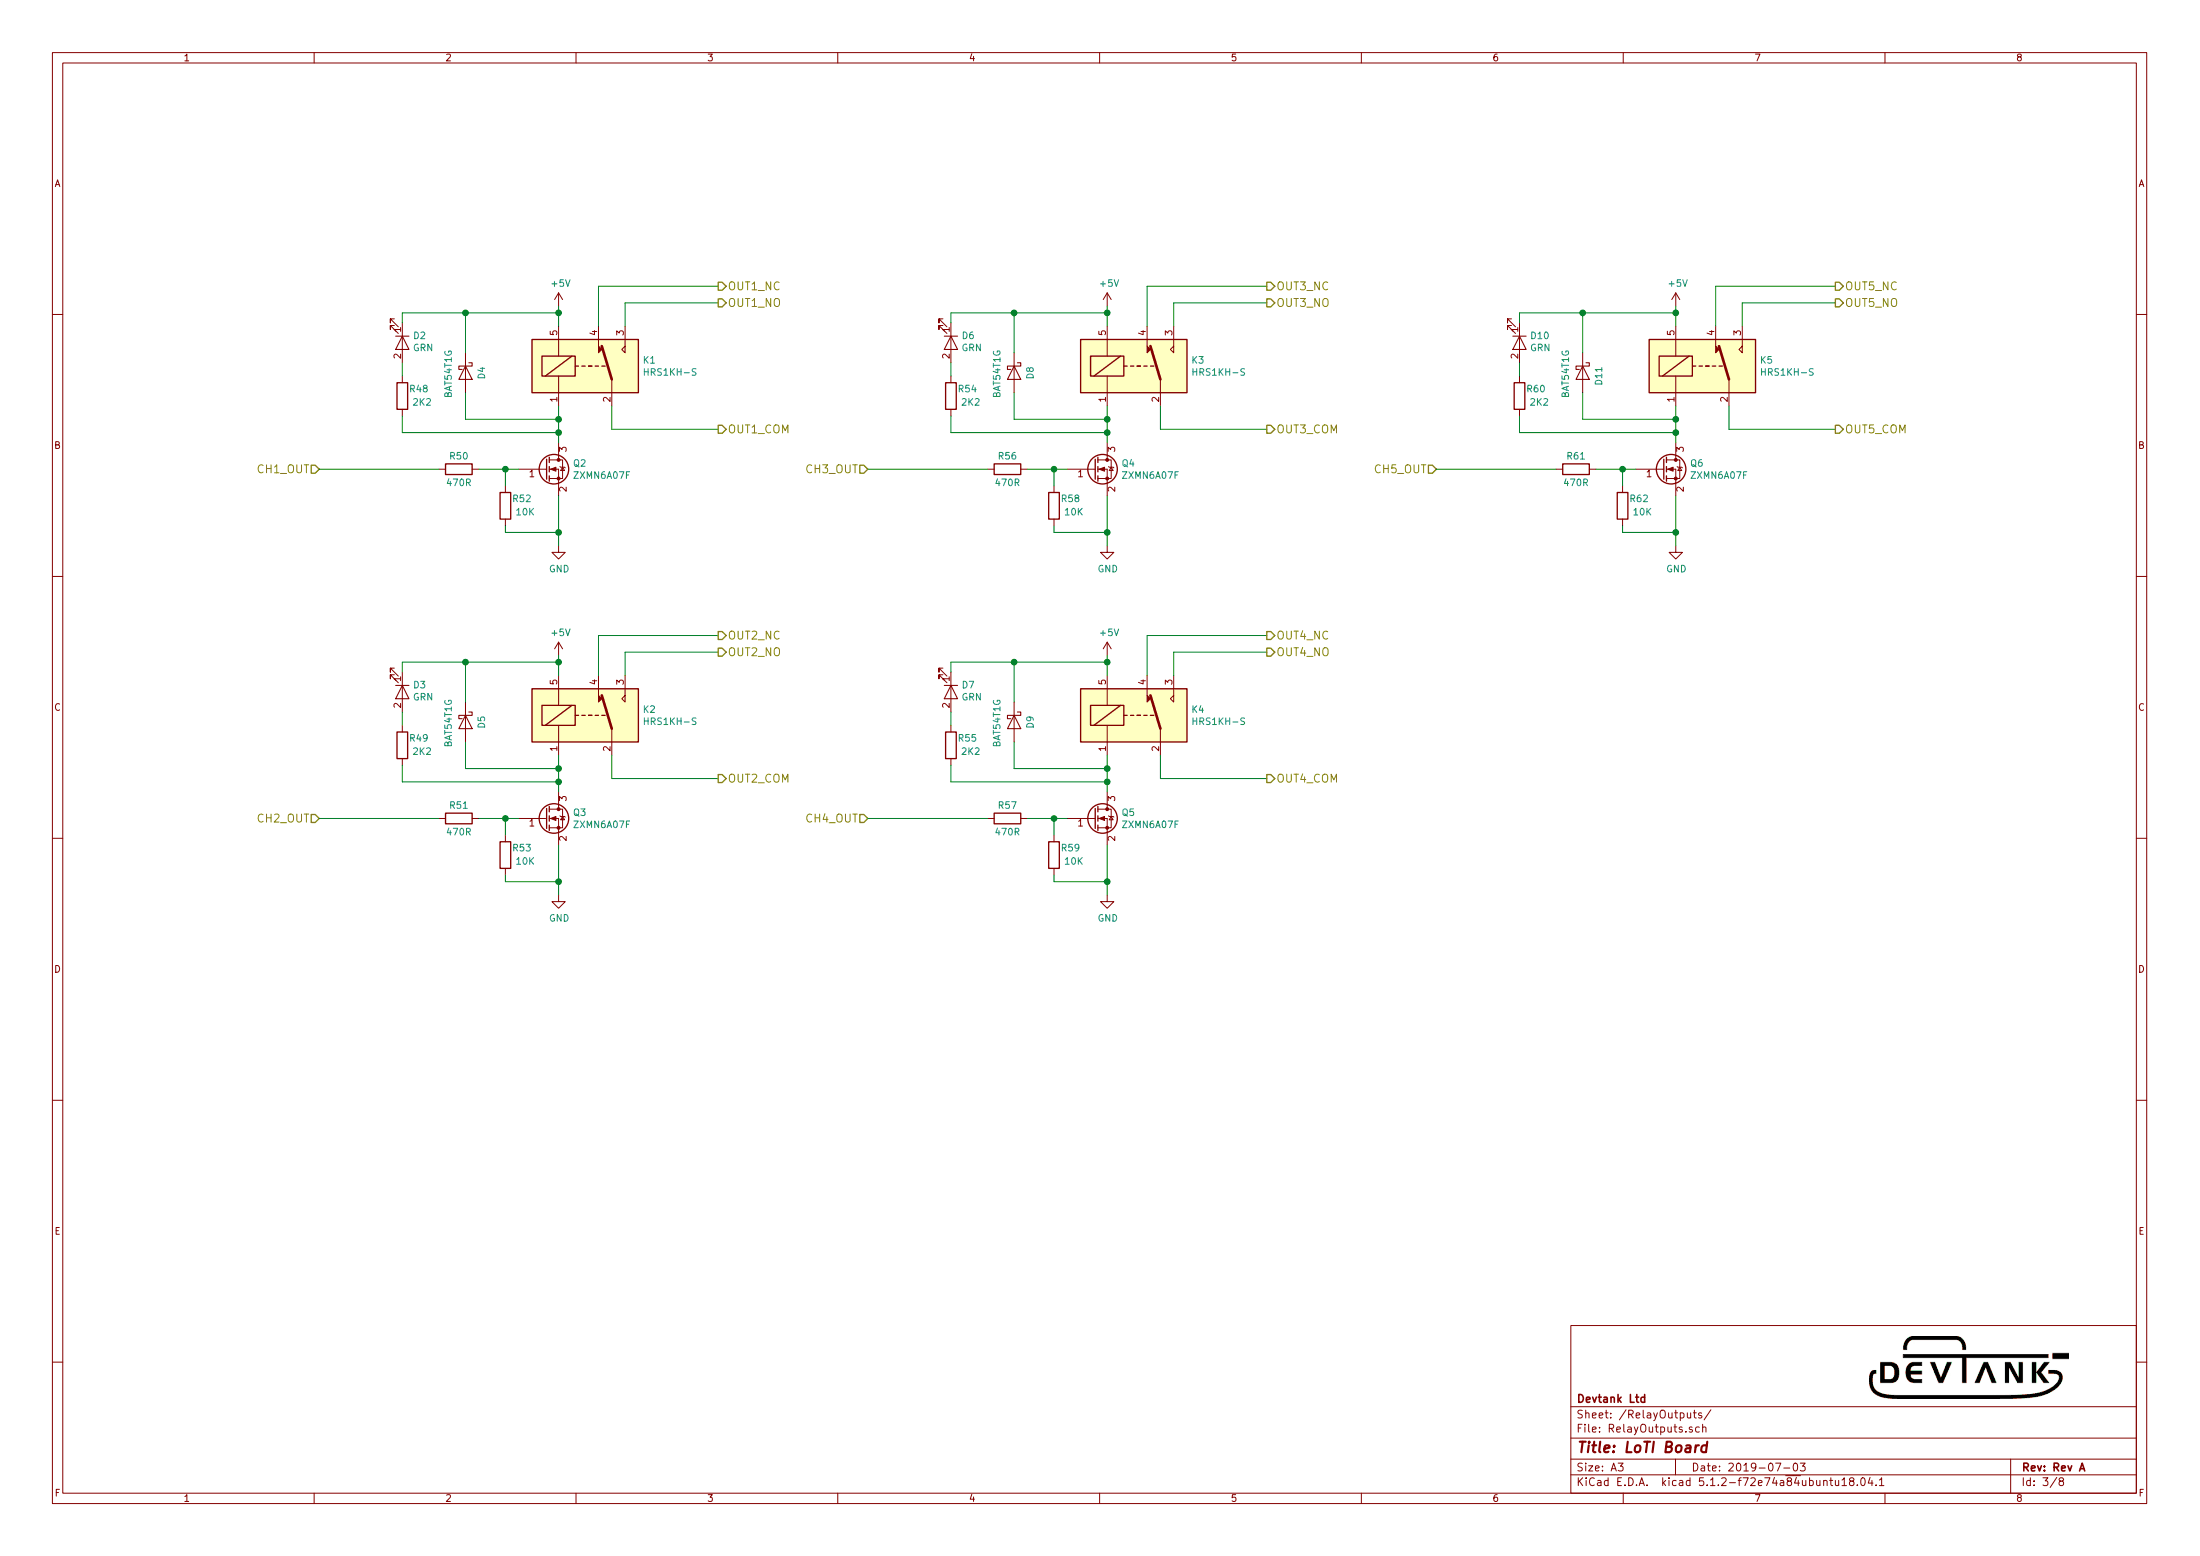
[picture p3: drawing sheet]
EESchema Schematic File Version 4
LIBS:LoTI_Board-cache
EELAYER 29 0
EELAYER END
$Descr A3 16535 11693
encoding utf-8
Sheet 3 8
Title "LoTI Board"
Date "2019-07-03"
Rev "Rev A"
Comp "Devtank Ltd"
Comment1 ""
Comment2 ""
Comment3 ""
Comment4 ""
$EndDescr
$Comp
L LoTI_Board-rescue:G5Q-1-Relay K?
U 1 1
P 4200 2950
AR Path="/5BE5E5DE" Ref="K?"  Part="1" 
AR Path="/5BE4E2B2/5BE5E5DE" Ref="K?"  Part="1" 
AR Path="/5C60B9FB/5BE5E5DE" Ref="K1"  Part="1" 
AR Path="/5E0E007A/5BE5E5DE" Ref="K?"  Part="1" 
F 0 "K1" H 4830 3196 50  0000 L CNN
F 1 "HRS1KH-S" H 4830 3105 50  0000 L CNN
F 2 "Devtank_PCB_Lib:Relay_SPDT_HRS1KH-S" H 4850 3100 50  0001 L CNN
F 3 "" H 4850 2800 50  0001 L CNN
F 4 "141-002" H 0   0   50  0001 C CNN "Devtank"
	1    4200 2950
	1    0    0    -1  
$EndComp
$Comp
L LoTI_Board-rescue:D_Schottky-device D?
U 1 1
P 3500 2800
AR Path="/5BE5E5E5" Ref="D?"  Part="1" 
AR Path="/5BE4E2B2/5BE5E5E5" Ref="D?"  Part="1" 
AR Path="/5C60B9FB/5BE5E5E5" Ref="D4"  Part="1" 
AR Path="/5E0E007A/5BE5E5E5" Ref="D?"  Part="1" 
F 0 "D4" H 3450 2925 50  0000 L CNN
F 1 "BAT54T1G" H 3325 2675 50  0000 L CNN
F 2 "Diode_SMD:D_SOD-123" H 3500 2800 50  0001 C CNN
F 3 "" H 3500 2800 50  0001 C CNN
F 4 "133-007" H 0   0   50  0001 C CNN "Devtank"
	1    3500 2800
	0    1    1    0   
$EndComp
$Comp
L LoTI_Board-rescue:Q_NMOS_GSD-device Q?
U 1 1
P 4100 3525
AR Path="/5BE5E5EC" Ref="Q?"  Part="1" 
AR Path="/5BE4E2B2/5BE5E5EC" Ref="Q?"  Part="1" 
AR Path="/5C60B9FB/5BE5E5EC" Ref="Q2"  Part="1" 
AR Path="/5E0E007A/5BE5E5EC" Ref="Q?"  Part="1" 
F 0 "Q2" H 4306 3571 50  0000 L CNN
F 1 "ZXMN6A07F" H 4306 3480 50  0000 L CNN
F 2 "Package_TO_SOT_SMD:SOT-23" H 4300 3625 50  0001 C CNN
F 3 "" H 4100 3525 50  0001 C CNN
F 4 "170-002" H 0   0   50  0001 C CNN "Devtank"
	1    4100 3525
	1    0    0    -1  
$EndComp
$Comp
L LoTI_Board-rescue:R-device R?
U 1 1
P 3450 3525
AR Path="/5BE5E5F3" Ref="R?"  Part="1" 
AR Path="/5BE4E2B2/5BE5E5F3" Ref="R?"  Part="1" 
AR Path="/5C60B9FB/5BE5E5F3" Ref="R50"  Part="1" 
AR Path="/5E0E007A/5BE5E5F3" Ref="R?"  Part="1" 
F 0 "R50" V 3350 3525 50  0000 C CNN
F 1 "470R" V 3550 3525 50  0000 C CNN
F 2 "Resistor_SMD:R_0603_1608Metric" V 3380 3525 50  0001 C CNN
F 3 "" H 3450 3525 50  0001 C CNN
F 4 "101-001" H 0   0   50  0001 C CNN "Devtank"
	1    3450 3525
	0    1    1    0   
$EndComp
$Comp
L LoTI_Board-rescue:R-device R?
U 1 1
P 3800 3800
AR Path="/5BE5E5FA" Ref="R?"  Part="1" 
AR Path="/5BE4E2B2/5BE5E5FA" Ref="R?"  Part="1" 
AR Path="/5C60B9FB/5BE5E5FA" Ref="R52"  Part="1" 
AR Path="/5E0E007A/5BE5E5FA" Ref="R?"  Part="1" 
F 0 "R52" H 3675 3750 50  0000 C CNN
F 1 "10K" H 3650 3850 50  0000 C CNN
F 2 "Resistor_SMD:R_0603_1608Metric" V 3730 3800 50  0001 C CNN
F 3 "" H 3800 3800 50  0001 C CNN
F 4 "101-010" H 0   0   50  0001 C CNN "Devtank"
	1    3800 3800
	-1   0    0    1   
$EndComp
Wire Wire Line
	3800 3650 3800 3525
Wire Wire Line
	3800 3525 3600 3525
Wire Wire Line
	3800 3525 3900 3525
Connection ~ 3800 3525
$Comp
L power:GND #PWR?
U 1 1
P 4200 4100
AR Path="/5BE5E605" Ref="#PWR?"  Part="1" 
AR Path="/5BE4E2B2/5BE5E605" Ref="#PWR?"  Part="1" 
AR Path="/5C60B9FB/5BE5E605" Ref="#PWR081"  Part="1" 
AR Path="/5E0E007A/5BE5E605" Ref="#PWR?"  Part="1" 
F 0 "#PWR081" H 4200 3850 50  0001 C CNN
F 1 "GND" H 4205 3927 50  0000 C CNN
F 2 "" H 4200 4100 50  0001 C CNN
F 3 "" H 4200 4100 50  0001 C CNN
	1    4200 4100
	1    0    0    -1  
$EndComp
$Comp
L power:+5V #PWR?
U 1 1
P 4200 2300
AR Path="/5BE5E60B" Ref="#PWR?"  Part="1" 
AR Path="/5BE4E2B2/5BE5E60B" Ref="#PWR?"  Part="1" 
AR Path="/5C60B9FB/5BE5E60B" Ref="#PWR080"  Part="1" 
AR Path="/5E0E007A/5BE5E60B" Ref="#PWR?"  Part="1" 
F 0 "#PWR080" H 4200 2150 50  0001 C CNN
F 1 "+5V" H 4215 2473 50  0000 C CNN
F 2 "" H 4200 2300 50  0001 C CNN
F 3 "" H 4200 2300 50  0001 C CNN
	1    4200 2300
	1    0    0    -1  
$EndComp
Wire Wire Line
	4200 2300 4200 2350
Wire Wire Line
	3500 2650 3500 2350
Wire Wire Line
	3500 2350 4200 2350
Connection ~ 4200 2350
Wire Wire Line
	4200 2350 4200 2450
Wire Wire Line
	3500 2950 3500 3150
Wire Wire Line
	3500 3150 4200 3150
Wire Wire Line
	4200 3150 4200 3250
Wire Wire Line
	4200 3050 4200 3150
Connection ~ 4200 3150
Wire Wire Line
	4200 3725 4200 4000
Wire Wire Line
	3800 3950 3800 4000
Wire Wire Line
	3800 4000 4200 4000
Connection ~ 4200 4000
Wire Wire Line
	4200 4000 4200 4100
Wire Wire Line
	4700 2450 4700 2275
Wire Wire Line
	4700 2275 5400 2275
Wire Wire Line
	4500 2450 4500 2150
Wire Wire Line
	4500 2150 5400 2150
Wire Wire Line
	4600 3050 4600 3225
Wire Wire Line
	4600 3225 5400 3225
$Comp
L LoTI_Board-rescue:LED-device D?
U 1 1
P 3025 2575
AR Path="/5BE5E626" Ref="D?"  Part="1" 
AR Path="/5BE4E2B2/5BE5E626" Ref="D?"  Part="1" 
AR Path="/5C60B9FB/5BE5E626" Ref="D2"  Part="1" 
AR Path="/5E0E007A/5BE5E626" Ref="D?"  Part="1" 
F 0 "D2" V 2970 2653 50  0000 L CNN
F 1 "GRN" V 3061 2653 50  0000 L CNN
F 2 "LED_SMD:LED_0603_1608Metric" H 3025 2575 50  0001 C CNN
F 3 "~" H 3025 2575 50  0001 C CNN
F 4 "110-002" H 0   0   50  0001 C CNN "Devtank"
	1    3025 2575
	0    1    1    0   
$EndComp
$Comp
L LoTI_Board-rescue:R-device R?
U 1 1
P 3025 2975
AR Path="/5BE5E62D" Ref="R?"  Part="1" 
AR Path="/5BE4E2B2/5BE5E62D" Ref="R?"  Part="1" 
AR Path="/5C60B9FB/5BE5E62D" Ref="R48"  Part="1" 
AR Path="/5E0E007A/5BE5E62D" Ref="R?"  Part="1" 
F 0 "R48" H 2900 2925 50  0000 C CNN
F 1 "2K2" H 2875 3025 50  0000 C CNN
F 2 "Resistor_SMD:R_0603_1608Metric" V 2955 2975 50  0001 C CNN
F 3 "" H 3025 2975 50  0001 C CNN
F 4 "101-011" H 0   0   50  0001 C CNN "Devtank"
	1    3025 2975
	-1   0    0    1   
$EndComp
Wire Wire Line
	3025 2425 3025 2350
Wire Wire Line
	3025 2350 3500 2350
Connection ~ 3500 2350
Wire Wire Line
	3025 2725 3025 2825
Wire Wire Line
	3025 3125 3025 3250
Wire Wire Line
	3025 3250 4200 3250
Connection ~ 4200 3250
Wire Wire Line
	4200 3250 4200 3325
$Comp
L LoTI_Board-rescue:G5Q-1-Relay K?
U 1 1
P 4200 5575
AR Path="/5BE5FACF" Ref="K?"  Part="1" 
AR Path="/5BE4E2B2/5BE5FACF" Ref="K?"  Part="1" 
AR Path="/5C60B9FB/5BE5FACF" Ref="K2"  Part="1" 
AR Path="/5E0E007A/5BE5FACF" Ref="K?"  Part="1" 
F 0 "K2" H 4830 5821 50  0000 L CNN
F 1 "HRS1KH-S" H 4830 5730 50  0000 L CNN
F 2 "Devtank_PCB_Lib:Relay_SPDT_HRS1KH-S" H 4850 5725 50  0001 L CNN
F 3 "https://www.omron.com/ecb/products/pdf/en-g5q.pdf" H 4850 5425 50  0001 L CNN
F 4 "141-002" H 0   0   50  0001 C CNN "Devtank"
	1    4200 5575
	1    0    0    -1  
$EndComp
$Comp
L LoTI_Board-rescue:D_Schottky-device D?
U 1 1
P 3500 5425
AR Path="/5BE5FAD5" Ref="D?"  Part="1" 
AR Path="/5BE4E2B2/5BE5FAD5" Ref="D?"  Part="1" 
AR Path="/5C60B9FB/5BE5FAD5" Ref="D5"  Part="1" 
AR Path="/5E0E007A/5BE5FAD5" Ref="D?"  Part="1" 
F 0 "D5" H 3450 5550 50  0000 L CNN
F 1 "BAT54T1G" H 3325 5300 50  0000 L CNN
F 2 "Diode_SMD:D_SOD-123" H 3500 5425 50  0001 C CNN
F 3 "" H 3500 5425 50  0001 C CNN
F 4 "133-007" H 0   0   50  0001 C CNN "Devtank"
	1    3500 5425
	0    1    1    0   
$EndComp
$Comp
L LoTI_Board-rescue:Q_NMOS_GSD-device Q?
U 1 1
P 4100 6150
AR Path="/5BE5FADB" Ref="Q?"  Part="1" 
AR Path="/5BE4E2B2/5BE5FADB" Ref="Q?"  Part="1" 
AR Path="/5C60B9FB/5BE5FADB" Ref="Q3"  Part="1" 
AR Path="/5E0E007A/5BE5FADB" Ref="Q?"  Part="1" 
F 0 "Q3" H 4306 6196 50  0000 L CNN
F 1 "ZXMN6A07F" H 4306 6105 50  0000 L CNN
F 2 "Package_TO_SOT_SMD:SOT-23" H 4300 6250 50  0001 C CNN
F 3 "" H 4100 6150 50  0001 C CNN
F 4 "170-002" H 0   0   50  0001 C CNN "Devtank"
	1    4100 6150
	1    0    0    -1  
$EndComp
$Comp
L LoTI_Board-rescue:R-device R?
U 1 1
P 3450 6150
AR Path="/5BE5FAE1" Ref="R?"  Part="1" 
AR Path="/5BE4E2B2/5BE5FAE1" Ref="R?"  Part="1" 
AR Path="/5C60B9FB/5BE5FAE1" Ref="R51"  Part="1" 
AR Path="/5E0E007A/5BE5FAE1" Ref="R?"  Part="1" 
F 0 "R51" V 3350 6150 50  0000 C CNN
F 1 "470R" V 3550 6150 50  0000 C CNN
F 2 "Resistor_SMD:R_0603_1608Metric" V 3380 6150 50  0001 C CNN
F 3 "" H 3450 6150 50  0001 C CNN
F 4 "101-001" H 0   0   50  0001 C CNN "Devtank"
	1    3450 6150
	0    1    1    0   
$EndComp
$Comp
L LoTI_Board-rescue:R-device R?
U 1 1
P 3800 6425
AR Path="/5BE5FAE7" Ref="R?"  Part="1" 
AR Path="/5BE4E2B2/5BE5FAE7" Ref="R?"  Part="1" 
AR Path="/5C60B9FB/5BE5FAE7" Ref="R53"  Part="1" 
AR Path="/5E0E007A/5BE5FAE7" Ref="R?"  Part="1" 
F 0 "R53" H 3675 6375 50  0000 C CNN
F 1 "10K" H 3650 6475 50  0000 C CNN
F 2 "Resistor_SMD:R_0603_1608Metric" V 3730 6425 50  0001 C CNN
F 3 "" H 3800 6425 50  0001 C CNN
F 4 "101-010" H 0   0   50  0001 C CNN "Devtank"
	1    3800 6425
	-1   0    0    1   
$EndComp
Wire Wire Line
	3800 6275 3800 6150
Wire Wire Line
	3800 6150 3600 6150
Wire Wire Line
	3800 6150 3900 6150
Connection ~ 3800 6150
$Comp
L power:GND #PWR?
U 1 1
P 4200 6725
AR Path="/5BE5FAF1" Ref="#PWR?"  Part="1" 
AR Path="/5BE4E2B2/5BE5FAF1" Ref="#PWR?"  Part="1" 
AR Path="/5C60B9FB/5BE5FAF1" Ref="#PWR083"  Part="1" 
AR Path="/5E0E007A/5BE5FAF1" Ref="#PWR?"  Part="1" 
F 0 "#PWR083" H 4200 6475 50  0001 C CNN
F 1 "GND" H 4205 6552 50  0000 C CNN
F 2 "" H 4200 6725 50  0001 C CNN
F 3 "" H 4200 6725 50  0001 C CNN
	1    4200 6725
	1    0    0    -1  
$EndComp
$Comp
L power:+5V #PWR?
U 1 1
P 4200 4925
AR Path="/5BE5FAF7" Ref="#PWR?"  Part="1" 
AR Path="/5BE4E2B2/5BE5FAF7" Ref="#PWR?"  Part="1" 
AR Path="/5C60B9FB/5BE5FAF7" Ref="#PWR082"  Part="1" 
AR Path="/5E0E007A/5BE5FAF7" Ref="#PWR?"  Part="1" 
F 0 "#PWR082" H 4200 4775 50  0001 C CNN
F 1 "+5V" H 4215 5098 50  0000 C CNN
F 2 "" H 4200 4925 50  0001 C CNN
F 3 "" H 4200 4925 50  0001 C CNN
	1    4200 4925
	1    0    0    -1  
$EndComp
Wire Wire Line
	4200 4925 4200 4975
Wire Wire Line
	3500 5275 3500 4975
Wire Wire Line
	3500 4975 4200 4975
Connection ~ 4200 4975
Wire Wire Line
	4200 4975 4200 5075
Wire Wire Line
	3500 5575 3500 5775
Wire Wire Line
	3500 5775 4200 5775
Wire Wire Line
	4200 5775 4200 5875
Wire Wire Line
	4200 5675 4200 5775
Connection ~ 4200 5775
Wire Wire Line
	4200 6350 4200 6625
Wire Wire Line
	3800 6575 3800 6625
Wire Wire Line
	3800 6625 4200 6625
Connection ~ 4200 6625
Wire Wire Line
	4200 6625 4200 6725
Wire Wire Line
	4700 5075 4700 4900
Wire Wire Line
	4700 4900 5400 4900
Wire Wire Line
	4500 5075 4500 4775
Wire Wire Line
	4500 4775 5400 4775
Wire Wire Line
	4600 5675 4600 5850
Wire Wire Line
	4600 5850 5400 5850
$Comp
L LoTI_Board-rescue:LED-device D?
U 1 1
P 3025 5200
AR Path="/5BE5FB12" Ref="D?"  Part="1" 
AR Path="/5BE4E2B2/5BE5FB12" Ref="D?"  Part="1" 
AR Path="/5C60B9FB/5BE5FB12" Ref="D3"  Part="1" 
AR Path="/5E0E007A/5BE5FB12" Ref="D?"  Part="1" 
F 0 "D3" V 2970 5278 50  0000 L CNN
F 1 "GRN" V 3061 5278 50  0000 L CNN
F 2 "LED_SMD:LED_0603_1608Metric" H 3025 5200 50  0001 C CNN
F 3 "~" H 3025 5200 50  0001 C CNN
F 4 "110-002" H 0   0   50  0001 C CNN "Devtank"
	1    3025 5200
	0    1    1    0   
$EndComp
$Comp
L LoTI_Board-rescue:R-device R?
U 1 1
P 3025 5600
AR Path="/5BE5FB18" Ref="R?"  Part="1" 
AR Path="/5BE4E2B2/5BE5FB18" Ref="R?"  Part="1" 
AR Path="/5C60B9FB/5BE5FB18" Ref="R49"  Part="1" 
AR Path="/5E0E007A/5BE5FB18" Ref="R?"  Part="1" 
F 0 "R49" H 2900 5550 50  0000 C CNN
F 1 "2K2" H 2875 5650 50  0000 C CNN
F 2 "Resistor_SMD:R_0603_1608Metric" V 2955 5600 50  0001 C CNN
F 3 "" H 3025 5600 50  0001 C CNN
F 4 "101-011" H 0   0   50  0001 C CNN "Devtank"
	1    3025 5600
	-1   0    0    1   
$EndComp
Wire Wire Line
	3025 5050 3025 4975
Wire Wire Line
	3025 4975 3500 4975
Connection ~ 3500 4975
Wire Wire Line
	3025 5350 3025 5450
Wire Wire Line
	3025 5750 3025 5875
Wire Wire Line
	3025 5875 4200 5875
Connection ~ 4200 5875
Wire Wire Line
	4200 5875 4200 5950
$Comp
L LoTI_Board-rescue:G5Q-1-Relay K?
U 1 1
P 8325 2950
AR Path="/5BE624A2" Ref="K?"  Part="1" 
AR Path="/5BE4E2B2/5BE624A2" Ref="K?"  Part="1" 
AR Path="/5C60B9FB/5BE624A2" Ref="K3"  Part="1" 
AR Path="/5E0E007A/5BE624A2" Ref="K?"  Part="1" 
F 0 "K3" H 8955 3196 50  0000 L CNN
F 1 "HRS1KH-S" H 8955 3105 50  0000 L CNN
F 2 "Devtank_PCB_Lib:Relay_SPDT_HRS1KH-S" H 8975 3100 50  0001 L CNN
F 3 "https://www.omron.com/ecb/products/pdf/en-g5q.pdf" H 8975 2800 50  0001 L CNN
F 4 "141-002" H 0   0   50  0001 C CNN "Devtank"
	1    8325 2950
	1    0    0    -1  
$EndComp
$Comp
L LoTI_Board-rescue:D_Schottky-device D?
U 1 1
P 7625 2800
AR Path="/5BE624A8" Ref="D?"  Part="1" 
AR Path="/5BE4E2B2/5BE624A8" Ref="D?"  Part="1" 
AR Path="/5C60B9FB/5BE624A8" Ref="D8"  Part="1" 
AR Path="/5E0E007A/5BE624A8" Ref="D?"  Part="1" 
F 0 "D8" H 7575 2925 50  0000 L CNN
F 1 "BAT54T1G" H 7450 2675 50  0000 L CNN
F 2 "Diode_SMD:D_SOD-123" H 7625 2800 50  0001 C CNN
F 3 "" H 7625 2800 50  0001 C CNN
F 4 "133-007" H 0   0   50  0001 C CNN "Devtank"
	1    7625 2800
	0    1    1    0   
$EndComp
$Comp
L LoTI_Board-rescue:Q_NMOS_GSD-device Q?
U 1 1
P 8225 3525
AR Path="/5BE624AE" Ref="Q?"  Part="1" 
AR Path="/5BE4E2B2/5BE624AE" Ref="Q?"  Part="1" 
AR Path="/5C60B9FB/5BE624AE" Ref="Q4"  Part="1" 
AR Path="/5E0E007A/5BE624AE" Ref="Q?"  Part="1" 
F 0 "Q4" H 8431 3571 50  0000 L CNN
F 1 "ZXMN6A07F" H 8431 3480 50  0000 L CNN
F 2 "Package_TO_SOT_SMD:SOT-23" H 8425 3625 50  0001 C CNN
F 3 "" H 8225 3525 50  0001 C CNN
F 4 "170-002" H 0   0   50  0001 C CNN "Devtank"
	1    8225 3525
	1    0    0    -1  
$EndComp
$Comp
L LoTI_Board-rescue:R-device R?
U 1 1
P 7575 3525
AR Path="/5BE624B4" Ref="R?"  Part="1" 
AR Path="/5BE4E2B2/5BE624B4" Ref="R?"  Part="1" 
AR Path="/5C60B9FB/5BE624B4" Ref="R56"  Part="1" 
AR Path="/5E0E007A/5BE624B4" Ref="R?"  Part="1" 
F 0 "R56" V 7475 3525 50  0000 C CNN
F 1 "470R" V 7675 3525 50  0000 C CNN
F 2 "Resistor_SMD:R_0603_1608Metric" V 7505 3525 50  0001 C CNN
F 3 "" H 7575 3525 50  0001 C CNN
F 4 "101-001" H 0   0   50  0001 C CNN "Devtank"
	1    7575 3525
	0    1    1    0   
$EndComp
$Comp
L LoTI_Board-rescue:R-device R?
U 1 1
P 7925 3800
AR Path="/5BE624BA" Ref="R?"  Part="1" 
AR Path="/5BE4E2B2/5BE624BA" Ref="R?"  Part="1" 
AR Path="/5C60B9FB/5BE624BA" Ref="R58"  Part="1" 
AR Path="/5E0E007A/5BE624BA" Ref="R?"  Part="1" 
F 0 "R58" H 7800 3750 50  0000 C CNN
F 1 "10K" H 7775 3850 50  0000 C CNN
F 2 "Resistor_SMD:R_0603_1608Metric" V 7855 3800 50  0001 C CNN
F 3 "" H 7925 3800 50  0001 C CNN
F 4 "101-010" H 0   0   50  0001 C CNN "Devtank"
	1    7925 3800
	-1   0    0    1   
$EndComp
Wire Wire Line
	7925 3650 7925 3525
Wire Wire Line
	7925 3525 7725 3525
Wire Wire Line
	7925 3525 8025 3525
Connection ~ 7925 3525
$Comp
L power:GND #PWR?
U 1 1
P 8325 4100
AR Path="/5BE624C4" Ref="#PWR?"  Part="1" 
AR Path="/5BE4E2B2/5BE624C4" Ref="#PWR?"  Part="1" 
AR Path="/5C60B9FB/5BE624C4" Ref="#PWR085"  Part="1" 
AR Path="/5E0E007A/5BE624C4" Ref="#PWR?"  Part="1" 
F 0 "#PWR085" H 8325 3850 50  0001 C CNN
F 1 "GND" H 8330 3927 50  0000 C CNN
F 2 "" H 8325 4100 50  0001 C CNN
F 3 "" H 8325 4100 50  0001 C CNN
	1    8325 4100
	1    0    0    -1  
$EndComp
$Comp
L power:+5V #PWR?
U 1 1
P 8325 2300
AR Path="/5BE624CA" Ref="#PWR?"  Part="1" 
AR Path="/5BE4E2B2/5BE624CA" Ref="#PWR?"  Part="1" 
AR Path="/5C60B9FB/5BE624CA" Ref="#PWR084"  Part="1" 
AR Path="/5E0E007A/5BE624CA" Ref="#PWR?"  Part="1" 
F 0 "#PWR084" H 8325 2150 50  0001 C CNN
F 1 "+5V" H 8340 2473 50  0000 C CNN
F 2 "" H 8325 2300 50  0001 C CNN
F 3 "" H 8325 2300 50  0001 C CNN
	1    8325 2300
	1    0    0    -1  
$EndComp
Wire Wire Line
	8325 2300 8325 2350
Wire Wire Line
	7625 2650 7625 2350
Wire Wire Line
	7625 2350 8325 2350
Connection ~ 8325 2350
Wire Wire Line
	8325 2350 8325 2450
Wire Wire Line
	7625 2950 7625 3150
Wire Wire Line
	7625 3150 8325 3150
Wire Wire Line
	8325 3150 8325 3250
Wire Wire Line
	8325 3050 8325 3150
Connection ~ 8325 3150
Wire Wire Line
	8325 3725 8325 4000
Wire Wire Line
	7925 3950 7925 4000
Wire Wire Line
	7925 4000 8325 4000
Connection ~ 8325 4000
Wire Wire Line
	8325 4000 8325 4100
Wire Wire Line
	8825 2450 8825 2275
Wire Wire Line
	8825 2275 9525 2275
Wire Wire Line
	8625 2450 8625 2150
Wire Wire Line
	8625 2150 9525 2150
Wire Wire Line
	8725 3050 8725 3225
Wire Wire Line
	8725 3225 9525 3225
$Comp
L LoTI_Board-rescue:LED-device D?
U 1 1
P 7150 2575
AR Path="/5BE624E5" Ref="D?"  Part="1" 
AR Path="/5BE4E2B2/5BE624E5" Ref="D?"  Part="1" 
AR Path="/5C60B9FB/5BE624E5" Ref="D6"  Part="1" 
AR Path="/5E0E007A/5BE624E5" Ref="D?"  Part="1" 
F 0 "D6" V 7095 2653 50  0000 L CNN
F 1 "GRN" V 7186 2653 50  0000 L CNN
F 2 "LED_SMD:LED_0603_1608Metric" H 7150 2575 50  0001 C CNN
F 3 "~" H 7150 2575 50  0001 C CNN
F 4 "110-002" H 0   0   50  0001 C CNN "Devtank"
	1    7150 2575
	0    1    1    0   
$EndComp
$Comp
L LoTI_Board-rescue:R-device R?
U 1 1
P 7150 2975
AR Path="/5BE624EB" Ref="R?"  Part="1" 
AR Path="/5BE4E2B2/5BE624EB" Ref="R?"  Part="1" 
AR Path="/5C60B9FB/5BE624EB" Ref="R54"  Part="1" 
AR Path="/5E0E007A/5BE624EB" Ref="R?"  Part="1" 
F 0 "R54" H 7025 2925 50  0000 C CNN
F 1 "2K2" H 7000 3025 50  0000 C CNN
F 2 "Resistor_SMD:R_0603_1608Metric" V 7080 2975 50  0001 C CNN
F 3 "" H 7150 2975 50  0001 C CNN
F 4 "101-011" H 0   0   50  0001 C CNN "Devtank"
	1    7150 2975
	-1   0    0    1   
$EndComp
Wire Wire Line
	7150 2425 7150 2350
Wire Wire Line
	7150 2350 7625 2350
Connection ~ 7625 2350
Wire Wire Line
	7150 2725 7150 2825
Wire Wire Line
	7150 3125 7150 3250
Wire Wire Line
	7150 3250 8325 3250
Connection ~ 8325 3250
Wire Wire Line
	8325 3250 8325 3325
$Comp
L LoTI_Board-rescue:G5Q-1-Relay K?
U 1 1
P 8325 5575
AR Path="/5BE62503" Ref="K?"  Part="1" 
AR Path="/5BE4E2B2/5BE62503" Ref="K?"  Part="1" 
AR Path="/5C60B9FB/5BE62503" Ref="K4"  Part="1" 
AR Path="/5E0E007A/5BE62503" Ref="K?"  Part="1" 
F 0 "K4" H 8955 5821 50  0000 L CNN
F 1 "HRS1KH-S" H 8955 5730 50  0000 L CNN
F 2 "Devtank_PCB_Lib:Relay_SPDT_HRS1KH-S" H 8975 5725 50  0001 L CNN
F 3 "https://www.omron.com/ecb/products/pdf/en-g5q.pdf" H 8975 5425 50  0001 L CNN
F 4 "141-002" H 0   0   50  0001 C CNN "Devtank"
	1    8325 5575
	1    0    0    -1  
$EndComp
$Comp
L LoTI_Board-rescue:D_Schottky-device D?
U 1 1
P 7625 5425
AR Path="/5BE62509" Ref="D?"  Part="1" 
AR Path="/5BE4E2B2/5BE62509" Ref="D?"  Part="1" 
AR Path="/5C60B9FB/5BE62509" Ref="D9"  Part="1" 
AR Path="/5E0E007A/5BE62509" Ref="D?"  Part="1" 
F 0 "D9" H 7575 5550 50  0000 L CNN
F 1 "BAT54T1G" H 7450 5300 50  0000 L CNN
F 2 "Diode_SMD:D_SOD-123" H 7625 5425 50  0001 C CNN
F 3 "" H 7625 5425 50  0001 C CNN
F 4 "133-007" H 0   0   50  0001 C CNN "Devtank"
	1    7625 5425
	0    1    1    0   
$EndComp
$Comp
L LoTI_Board-rescue:Q_NMOS_GSD-device Q?
U 1 1
P 8225 6150
AR Path="/5BE6250F" Ref="Q?"  Part="1" 
AR Path="/5BE4E2B2/5BE6250F" Ref="Q?"  Part="1" 
AR Path="/5C60B9FB/5BE6250F" Ref="Q5"  Part="1" 
AR Path="/5E0E007A/5BE6250F" Ref="Q?"  Part="1" 
F 0 "Q5" H 8431 6196 50  0000 L CNN
F 1 "ZXMN6A07F" H 8431 6105 50  0000 L CNN
F 2 "Package_TO_SOT_SMD:SOT-23" H 8425 6250 50  0001 C CNN
F 3 "" H 8225 6150 50  0001 C CNN
F 4 "170-002" H 0   0   50  0001 C CNN "Devtank"
	1    8225 6150
	1    0    0    -1  
$EndComp
$Comp
L LoTI_Board-rescue:R-device R?
U 1 1
P 7575 6150
AR Path="/5BE62515" Ref="R?"  Part="1" 
AR Path="/5BE4E2B2/5BE62515" Ref="R?"  Part="1" 
AR Path="/5C60B9FB/5BE62515" Ref="R57"  Part="1" 
AR Path="/5E0E007A/5BE62515" Ref="R?"  Part="1" 
F 0 "R57" V 7475 6150 50  0000 C CNN
F 1 "470R" V 7675 6150 50  0000 C CNN
F 2 "Resistor_SMD:R_0603_1608Metric" V 7505 6150 50  0001 C CNN
F 3 "" H 7575 6150 50  0001 C CNN
F 4 "101-001" H 0   0   50  0001 C CNN "Devtank"
	1    7575 6150
	0    1    1    0   
$EndComp
$Comp
L LoTI_Board-rescue:R-device R?
U 1 1
P 7925 6425
AR Path="/5BE6251B" Ref="R?"  Part="1" 
AR Path="/5BE4E2B2/5BE6251B" Ref="R?"  Part="1" 
AR Path="/5C60B9FB/5BE6251B" Ref="R59"  Part="1" 
AR Path="/5E0E007A/5BE6251B" Ref="R?"  Part="1" 
F 0 "R59" H 7800 6375 50  0000 C CNN
F 1 "10K" H 7775 6475 50  0000 C CNN
F 2 "Resistor_SMD:R_0603_1608Metric" V 7855 6425 50  0001 C CNN
F 3 "" H 7925 6425 50  0001 C CNN
F 4 "101-010" H 0   0   50  0001 C CNN "Devtank"
	1    7925 6425
	-1   0    0    1   
$EndComp
Wire Wire Line
	7925 6275 7925 6150
Wire Wire Line
	7925 6150 7725 6150
Wire Wire Line
	7925 6150 8025 6150
Connection ~ 7925 6150
$Comp
L power:GND #PWR?
U 1 1
P 8325 6725
AR Path="/5BE62525" Ref="#PWR?"  Part="1" 
AR Path="/5BE4E2B2/5BE62525" Ref="#PWR?"  Part="1" 
AR Path="/5C60B9FB/5BE62525" Ref="#PWR087"  Part="1" 
AR Path="/5E0E007A/5BE62525" Ref="#PWR?"  Part="1" 
F 0 "#PWR087" H 8325 6475 50  0001 C CNN
F 1 "GND" H 8330 6552 50  0000 C CNN
F 2 "" H 8325 6725 50  0001 C CNN
F 3 "" H 8325 6725 50  0001 C CNN
	1    8325 6725
	1    0    0    -1  
$EndComp
$Comp
L power:+5V #PWR?
U 1 1
P 8325 4925
AR Path="/5BE6252B" Ref="#PWR?"  Part="1" 
AR Path="/5BE4E2B2/5BE6252B" Ref="#PWR?"  Part="1" 
AR Path="/5C60B9FB/5BE6252B" Ref="#PWR086"  Part="1" 
AR Path="/5E0E007A/5BE6252B" Ref="#PWR?"  Part="1" 
F 0 "#PWR086" H 8325 4775 50  0001 C CNN
F 1 "+5V" H 8340 5098 50  0000 C CNN
F 2 "" H 8325 4925 50  0001 C CNN
F 3 "" H 8325 4925 50  0001 C CNN
	1    8325 4925
	1    0    0    -1  
$EndComp
Wire Wire Line
	8325 4925 8325 4975
Wire Wire Line
	7625 5275 7625 4975
Wire Wire Line
	7625 4975 8325 4975
Connection ~ 8325 4975
Wire Wire Line
	8325 4975 8325 5075
Wire Wire Line
	7625 5575 7625 5775
Wire Wire Line
	7625 5775 8325 5775
Wire Wire Line
	8325 5775 8325 5875
Wire Wire Line
	8325 5675 8325 5775
Connection ~ 8325 5775
Wire Wire Line
	8325 6350 8325 6625
Wire Wire Line
	7925 6575 7925 6625
Wire Wire Line
	7925 6625 8325 6625
Connection ~ 8325 6625
Wire Wire Line
	8325 6625 8325 6725
Wire Wire Line
	8825 5075 8825 4900
Wire Wire Line
	8825 4900 9525 4900
Wire Wire Line
	8625 5075 8625 4775
Wire Wire Line
	8625 4775 9525 4775
Wire Wire Line
	8725 5675 8725 5850
Wire Wire Line
	8725 5850 9525 5850
$Comp
L LoTI_Board-rescue:LED-device D?
U 1 1
P 7150 5200
AR Path="/5BE62546" Ref="D?"  Part="1" 
AR Path="/5BE4E2B2/5BE62546" Ref="D?"  Part="1" 
AR Path="/5C60B9FB/5BE62546" Ref="D7"  Part="1" 
AR Path="/5E0E007A/5BE62546" Ref="D?"  Part="1" 
F 0 "D7" V 7095 5278 50  0000 L CNN
F 1 "GRN" V 7186 5278 50  0000 L CNN
F 2 "LED_SMD:LED_0603_1608Metric" H 7150 5200 50  0001 C CNN
F 3 "~" H 7150 5200 50  0001 C CNN
F 4 "110-002" H 0   0   50  0001 C CNN "Devtank"
	1    7150 5200
	0    1    1    0   
$EndComp
$Comp
L LoTI_Board-rescue:R-device R?
U 1 1
P 7150 5600
AR Path="/5BE6254C" Ref="R?"  Part="1" 
AR Path="/5BE4E2B2/5BE6254C" Ref="R?"  Part="1" 
AR Path="/5C60B9FB/5BE6254C" Ref="R55"  Part="1" 
AR Path="/5E0E007A/5BE6254C" Ref="R?"  Part="1" 
F 0 "R55" H 7025 5550 50  0000 C CNN
F 1 "2K2" H 7000 5650 50  0000 C CNN
F 2 "Resistor_SMD:R_0603_1608Metric" V 7080 5600 50  0001 C CNN
F 3 "" H 7150 5600 50  0001 C CNN
F 4 "101-011" H 0   0   50  0001 C CNN "Devtank"
	1    7150 5600
	-1   0    0    1   
$EndComp
Wire Wire Line
	7150 5050 7150 4975
Wire Wire Line
	7150 4975 7625 4975
Connection ~ 7625 4975
Wire Wire Line
	7150 5350 7150 5450
Wire Wire Line
	7150 5750 7150 5875
Wire Wire Line
	7150 5875 8325 5875
Connection ~ 8325 5875
Wire Wire Line
	8325 5875 8325 5950
Text HLabel 2400 3525 0    60   Input ~ 0
CH1_OUT
Text HLabel 2400 6150 0    60   Input ~ 0
CH2_OUT
Text HLabel 6525 3525 0    60   Input ~ 0
CH3_OUT
Text HLabel 6525 6150 0    60   Input ~ 0
CH4_OUT
Text HLabel 5400 3225 2    60   Output ~ 0
OUT1_COM
Text HLabel 5400 2275 2    60   Output ~ 0
OUT1_NO
Text HLabel 5400 2150 2    60   Output ~ 0
OUT1_NC
Text HLabel 9525 2150 2    60   Output ~ 0
OUT3_NC
Text HLabel 9525 2275 2    60   Output ~ 0
OUT3_NO
Text HLabel 9525 3225 2    60   Output ~ 0
OUT3_COM
Text HLabel 5400 4775 2    60   Output ~ 0
OUT2_NC
Text HLabel 5400 4900 2    60   Output ~ 0
OUT2_NO
Text HLabel 5400 5850 2    60   Output ~ 0
OUT2_COM
Text HLabel 9525 4775 2    60   Output ~ 0
OUT4_NC
Text HLabel 9525 4900 2    60   Output ~ 0
OUT4_NO
Text HLabel 9525 5850 2    60   Output ~ 0
OUT4_COM
$Comp
L LoTI_Board-rescue:G5Q-1-Relay K?
U 1 1
P 12600 2950
AR Path="/5C37B22A" Ref="K?"  Part="1" 
AR Path="/5BE4E2B2/5C37B22A" Ref="K?"  Part="1" 
AR Path="/5C60B9FB/5C37B22A" Ref="K5"  Part="1" 
AR Path="/5E0E007A/5C37B22A" Ref="K?"  Part="1" 
F 0 "K5" H 13230 3196 50  0000 L CNN
F 1 "HRS1KH-S" H 13230 3105 50  0000 L CNN
F 2 "Devtank_PCB_Lib:Relay_SPDT_HRS1KH-S" H 13250 3100 50  0001 L CNN
F 3 "https://www.omron.com/ecb/products/pdf/en-g5q.pdf" H 13250 2800 50  0001 L CNN
F 4 "141-002" H 0   0   50  0001 C CNN "Devtank"
	1    12600 2950
	1    0    0    -1  
$EndComp
$Comp
L LoTI_Board-rescue:D_Schottky-device D?
U 1 1
P 11900 2800
AR Path="/5C37B230" Ref="D?"  Part="1" 
AR Path="/5BE4E2B2/5C37B230" Ref="D?"  Part="1" 
AR Path="/5C60B9FB/5C37B230" Ref="D11"  Part="1" 
AR Path="/5E0E007A/5C37B230" Ref="D?"  Part="1" 
F 0 "D11" H 11850 2925 50  0000 L CNN
F 1 "BAT54T1G" H 11725 2675 50  0000 L CNN
F 2 "Diode_SMD:D_SOD-123" H 11900 2800 50  0001 C CNN
F 3 "" H 11900 2800 50  0001 C CNN
F 4 "133-007" H 0   0   50  0001 C CNN "Devtank"
	1    11900 2800
	0    1    1    0   
$EndComp
$Comp
L LoTI_Board-rescue:Q_NMOS_GSD-device Q?
U 1 1
P 12500 3525
AR Path="/5C37B236" Ref="Q?"  Part="1" 
AR Path="/5BE4E2B2/5C37B236" Ref="Q?"  Part="1" 
AR Path="/5C60B9FB/5C37B236" Ref="Q6"  Part="1" 
AR Path="/5E0E007A/5C37B236" Ref="Q?"  Part="1" 
F 0 "Q6" H 12706 3571 50  0000 L CNN
F 1 "ZXMN6A07F" H 12706 3480 50  0000 L CNN
F 2 "Package_TO_SOT_SMD:SOT-23" H 12700 3625 50  0001 C CNN
F 3 "" H 12500 3525 50  0001 C CNN
F 4 "170-002" H 0   0   50  0001 C CNN "Devtank"
	1    12500 3525
	1    0    0    -1  
$EndComp
$Comp
L LoTI_Board-rescue:R-device R?
U 1 1
P 11850 3525
AR Path="/5C37B23C" Ref="R?"  Part="1" 
AR Path="/5BE4E2B2/5C37B23C" Ref="R?"  Part="1" 
AR Path="/5C60B9FB/5C37B23C" Ref="R61"  Part="1" 
AR Path="/5E0E007A/5C37B23C" Ref="R?"  Part="1" 
F 0 "R61" V 11750 3525 50  0000 C CNN
F 1 "470R" V 11950 3525 50  0000 C CNN
F 2 "Resistor_SMD:R_0603_1608Metric" V 11780 3525 50  0001 C CNN
F 3 "" H 11850 3525 50  0001 C CNN
F 4 "101-001" H 0   0   50  0001 C CNN "Devtank"
	1    11850 3525
	0    1    1    0   
$EndComp
$Comp
L LoTI_Board-rescue:R-device R?
U 1 1
P 12200 3800
AR Path="/5C37B242" Ref="R?"  Part="1" 
AR Path="/5BE4E2B2/5C37B242" Ref="R?"  Part="1" 
AR Path="/5C60B9FB/5C37B242" Ref="R62"  Part="1" 
AR Path="/5E0E007A/5C37B242" Ref="R?"  Part="1" 
F 0 "R62" H 12075 3750 50  0000 C CNN
F 1 "10K" H 12050 3850 50  0000 C CNN
F 2 "Resistor_SMD:R_0603_1608Metric" V 12130 3800 50  0001 C CNN
F 3 "" H 12200 3800 50  0001 C CNN
F 4 "101-010" H 0   0   50  0001 C CNN "Devtank"
	1    12200 3800
	-1   0    0    1   
$EndComp
Wire Wire Line
	12200 3650 12200 3525
Wire Wire Line
	12200 3525 12000 3525
Wire Wire Line
	12200 3525 12300 3525
Connection ~ 12200 3525
$Comp
L power:GND #PWR?
U 1 1
P 12600 4100
AR Path="/5C37B24C" Ref="#PWR?"  Part="1" 
AR Path="/5BE4E2B2/5C37B24C" Ref="#PWR?"  Part="1" 
AR Path="/5C60B9FB/5C37B24C" Ref="#PWR089"  Part="1" 
AR Path="/5E0E007A/5C37B24C" Ref="#PWR?"  Part="1" 
F 0 "#PWR089" H 12600 3850 50  0001 C CNN
F 1 "GND" H 12605 3927 50  0000 C CNN
F 2 "" H 12600 4100 50  0001 C CNN
F 3 "" H 12600 4100 50  0001 C CNN
	1    12600 4100
	1    0    0    -1  
$EndComp
$Comp
L power:+5V #PWR?
U 1 1
P 12600 2300
AR Path="/5C37B252" Ref="#PWR?"  Part="1" 
AR Path="/5BE4E2B2/5C37B252" Ref="#PWR?"  Part="1" 
AR Path="/5C60B9FB/5C37B252" Ref="#PWR088"  Part="1" 
AR Path="/5E0E007A/5C37B252" Ref="#PWR?"  Part="1" 
F 0 "#PWR088" H 12600 2150 50  0001 C CNN
F 1 "+5V" H 12615 2473 50  0000 C CNN
F 2 "" H 12600 2300 50  0001 C CNN
F 3 "" H 12600 2300 50  0001 C CNN
	1    12600 2300
	1    0    0    -1  
$EndComp
Wire Wire Line
	12600 2300 12600 2350
Wire Wire Line
	11900 2650 11900 2350
Wire Wire Line
	11900 2350 12600 2350
Connection ~ 12600 2350
Wire Wire Line
	12600 2350 12600 2450
Wire Wire Line
	11900 2950 11900 3150
Wire Wire Line
	11900 3150 12600 3150
Wire Wire Line
	12600 3150 12600 3250
Wire Wire Line
	12600 3050 12600 3150
Connection ~ 12600 3150
Wire Wire Line
	12600 3725 12600 4000
Wire Wire Line
	12200 3950 12200 4000
Wire Wire Line
	12200 4000 12600 4000
Connection ~ 12600 4000
Wire Wire Line
	12600 4000 12600 4100
Wire Wire Line
	13100 2450 13100 2275
Wire Wire Line
	13100 2275 13800 2275
Wire Wire Line
	12900 2450 12900 2150
Wire Wire Line
	12900 2150 13800 2150
Wire Wire Line
	13000 3050 13000 3225
Wire Wire Line
	13000 3225 13800 3225
$Comp
L LoTI_Board-rescue:LED-device D?
U 1 1
P 11425 2575
AR Path="/5C37B26D" Ref="D?"  Part="1" 
AR Path="/5BE4E2B2/5C37B26D" Ref="D?"  Part="1" 
AR Path="/5C60B9FB/5C37B26D" Ref="D10"  Part="1" 
AR Path="/5E0E007A/5C37B26D" Ref="D?"  Part="1" 
F 0 "D10" V 11370 2653 50  0000 L CNN
F 1 "GRN" V 11461 2653 50  0000 L CNN
F 2 "LED_SMD:LED_0603_1608Metric" H 11425 2575 50  0001 C CNN
F 3 "~" H 11425 2575 50  0001 C CNN
F 4 "110-002" H 0   0   50  0001 C CNN "Devtank"
	1    11425 2575
	0    1    1    0   
$EndComp
$Comp
L LoTI_Board-rescue:R-device R?
U 1 1
P 11425 2975
AR Path="/5C37B273" Ref="R?"  Part="1" 
AR Path="/5BE4E2B2/5C37B273" Ref="R?"  Part="1" 
AR Path="/5C60B9FB/5C37B273" Ref="R60"  Part="1" 
AR Path="/5E0E007A/5C37B273" Ref="R?"  Part="1" 
F 0 "R60" H 11300 2925 50  0000 C CNN
F 1 "2K2" H 11275 3025 50  0000 C CNN
F 2 "Resistor_SMD:R_0603_1608Metric" V 11355 2975 50  0001 C CNN
F 3 "" H 11425 2975 50  0001 C CNN
F 4 "101-011" H 0   0   50  0001 C CNN "Devtank"
	1    11425 2975
	-1   0    0    1   
$EndComp
Wire Wire Line
	11425 2425 11425 2350
Wire Wire Line
	11425 2350 11900 2350
Connection ~ 11900 2350
Wire Wire Line
	11425 2725 11425 2825
Wire Wire Line
	11425 3125 11425 3250
Wire Wire Line
	11425 3250 12600 3250
Connection ~ 12600 3250
Wire Wire Line
	12600 3250 12600 3325
Text HLabel 10800 3525 0    60   Input ~ 0
CH5_OUT
Text HLabel 13800 2150 2    60   Output ~ 0
OUT5_NC
Text HLabel 13800 2275 2    60   Output ~ 0
OUT5_NO
Text HLabel 13800 3225 2    60   Output ~ 0
OUT5_COM
Wire Wire Line
	2400 6150 3300 6150
Wire Wire Line
	2400 3525 3300 3525
Wire Wire Line
	6525 3525 7425 3525
Wire Wire Line
	6525 6150 7425 6150
Wire Wire Line
	10800 3525 11700 3525
$EndSCHEMATC
